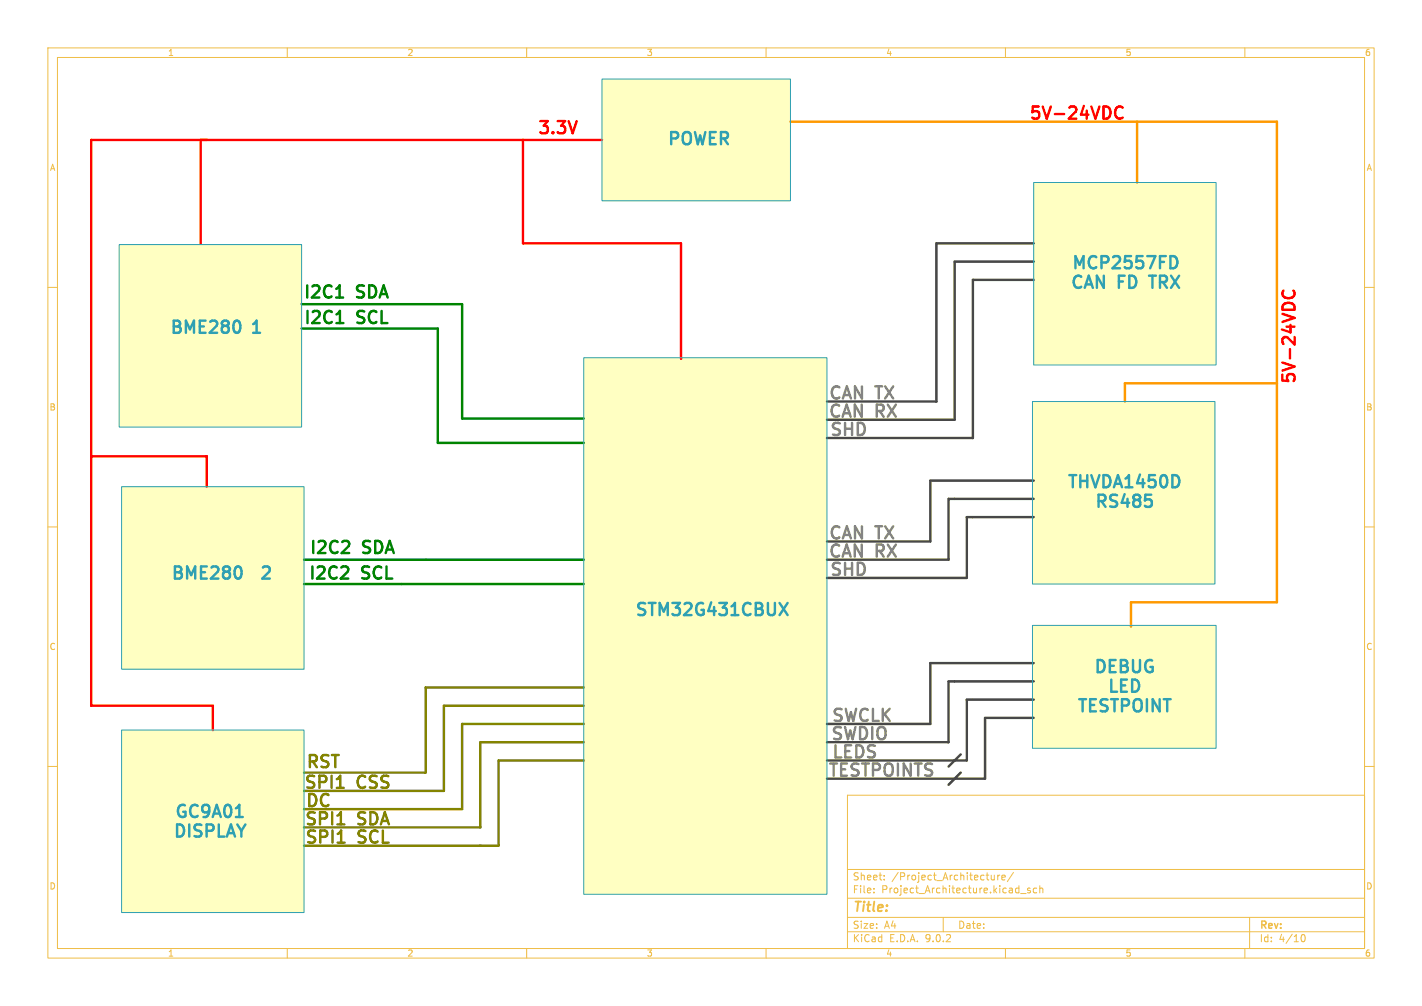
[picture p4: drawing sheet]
<svg xmlns="http://www.w3.org/2000/svg" width="297mm" height="210mm" viewBox="0 0 297 210" stroke-linecap="round" stroke-linejoin="round" font-family="sans-serif">
<g fill="none" stroke="#efbe48" stroke-width=".21">
<path d="M10 10h277v190h-277zM12 12h273v186h-273zM60 10v2M110 10v2M160 10v2M210 10v2M260 10v2M10 60h2M285 60h2M10 110h2M285 110h2M10 160h2"/>
<path d="M177 166h108v32h-108zM285 160h2M60 198v2M110 198v2M160 198v2M177 194.5h108M177 191.5h108M177 187.5h108M177 181.5h108M182.5 186.3v.1M182.5 185.5v.1M184.7 183.6v.1"/>
<path d="M184.7 182.8v.1M197 191.5v3M207 182.7l.1 .9 .4 .1 .2-.1M207.7 182.7v1M208.4 182.7v1M208.8 182.7l-.4 .3M209.2 183.2l.8-.1-.1-.3-.4-.1-.3 .2 .1 .7h.6M210 198v2M211.7 182.1l-1.3 2M213.2 186.5h1.1M215.2 185.5l-.4-.1-.2 .2 .1 .2 .5 .2v.3h-.6M216.5 185.5l-.4-.1-.3 .3 .2 .6h.5"/>
<path d="M217.2 185.5l.2-.1 .3 .1 .1 .9M217.2 184.9v1.5M260 198v2M261 191.5v6.5M271.7 195.7l.2-.5 .2-.1a.8 .8 0 0 1 .5 .7 .8 .8 0 0 1-.5 .8l-.2-.1-.2-.5"/>
</g>
<g fill="#ffffc2">
<path d="M215.6 83.8h38.1v38.1h-38.1z"/>
<path d="M215.6 130.6h38.4v25.6h-38.4z"/>
<path d="M215.9 38.1h38.1v38.1h-38.1z"/>
<path d="M125.7 16.5h39.4v25.4h-39.4z"/>
<path d="M25.4 101.6h38.1v38.1h-38.1z"/>
<path d="M24.9 51.1h38.1v38.1h-38.1z"/>
<path d="M25.4 152.4h38.1v38.1h-38.1z"/>
<path d="M121.9 74.7h50.8v112h-50.8z"/>
</g>
<path d="M121.9 158.8h-17.8v17.7h-40.6M121.9 154.9h-21.6v17.8h-36.8M121.9 147.3h-29.2v17.8h-29.2M121.9 151.1h-25.4v17.8h-33M121.9 143.5h-33v17.8h-25.4M70.3 164.5h1.5M70.5 172.1h1.4M70.5 175.9h1.5" fill="none" stroke="#848400" stroke-width=".51"/>
<path d="M215.9 50.8h-20.3v33h-22.9M215.9 58.4h-12.7v33h-30.5M215.9 54.6h-16.5v33h-26.7M215.9 104.1h-17.8v12.7h-25.4M215.9 100.3h-21.6v12.7h-21.6M215.9 108h-14v12.7h-29.2M215.9 138.4h-21.6v12.7h-21.6M200.7 157.5l-2.6 2.5M215.9 146.1h-14v12.7h-29.2M215.9 149.9h-10.2v12.7h-33M215.9 142.2h-17.8v12.7h-25.4M200.7 161.3l-2.6 2.5" fill="none" stroke="#484848" stroke-width=".51"/>
<path d="M63 63.5h33.5v23.9h25.4M63 68.6h28.4v23.9h30.5M70.2 62.1h1.5M70.3 67.4h1.4M63.5 116.8h58.4M71.4 115.5h1.5M72.6 118.5l.1 .2-.1 .6M72.8 113.2l.1 .2-.1 .6M63.5 121.9h58.4M71.2 120.8h1.5" fill="none" stroke="#008400" stroke-width=".51"/>
<path d="M41.9 29.2v21.6M109.2 29.2v21.6h33v24.1M120.5 25.3l-.9 2.5M125.7 29.2h-106.7v118.1h25.4v5.1M234.5 22.5a1.02 1.02 0 0 0-1.3 0 1.02 1.02 0 0 0-.3 1.2 .95 .95 0 0 0 .5 1 .95 .95 0 0 0 1.1-.2M268.1 60.7a1.02 1.02 0 0 0 0 1.2 1.02 1.02 0 0 0 1.2 .3 .95 .95 0 0 0 1-.4 .95 .95 0 0 0-.2-1.1M19 95.3h24.2v6.3" fill="none" stroke="#f00" stroke-width=".51"/>
<path d="M165.1 25.4h101.6v100.3h-30.5v5.1M237.5 25.4v12.7M266.7 80h-31.8v3.8" fill="none" stroke="#f90" stroke-width=".51"/>
<path d="M125.7 16.5h39.4v25.4h-39.4zM215.9 38.1h38.1v38.1h-38.1zM24.9 51.1h38.1v38.1h-38.1zM121.9 74.7h50.8v112h-50.8zM215.6 83.8h38.1v38.1h-38.1zM25.4 101.6h38.1v38.1h-38.1zM88.9 116.8h1.3M215.6 130.6h38.4v25.6h-38.4zM25.4 152.4h38.1v38.1h-38.1z" fill="none" stroke="#2fa0b3" stroke-width=".21"/>
<path d="M244.5 53.5a1.34 1.34 0 0 1 1.4 .8 1.34 1.34 0 0 1-.5 1.6l-.9 .1M50 67.2a2.14 2.14 0 0 1 0 2M246.2 99.8l.1 .5-.1 .8M50.2 118.5a2.14 2.14 0 0 1 0 2M240.1 104.2l.5 .5v.6l-.5 .5M162.8 125.9l1.7 2.5M164.5 125.9l-1.7 2.5M49.3 170.6h1.4" fill="none" stroke="#2fa0b3" stroke-width=".51"/>
<g font-size="3.5" fill="#f00">
<text x="112" y="28.7">3.3V</text>
<text x="214.6" y="25.7">5V-24VDC</text>
<text x="271.3" y="80.5" transform="rotate(-90 271.3 80.5)">5V-24VDC</text>
</g>
<g font-size="3.5" fill="#2fa0b3">
<text x="139.1" y="31">POWER</text>
<text x="223.5" y="56.9">MCP2557FD</text>
<text x="223.3" y="61">CAN</text>
<text x="233.6" y="61">FD</text>
<text x="241.3" y="61">TRX</text>
<text x="35.2" y="70.4">BME280</text>
<text x="51.9" y="70.4">1</text>
<text x="222.6" y="102.6">THVDA1450D</text>
<text x="228.3" y="106.7">RS485</text>
<text x="35.4" y="121.7">BME280</text>
<text x="53.9" y="121.7">2</text>
<text x="132.3" y="129.3">STM32G431CBUX</text>
<text x="228.2" y="141.2">DEBUG</text>
<text x="224.6" y="149.4">TESTPOINT</text>
<text x="231" y="145.3">LED</text>
<text x="36.2" y="171.4">GC9A01</text>
<text x="35.9" y="175.5">DISPLAY</text>
</g>
<g font-size="3.5" fill="#008400">
<text x="63.1" y="63">I2C1</text>
<text x="74.6" y="63">SDA</text>
<text x="63.1" y="68.3">I2C1</text>
<text x="74.7" y="68.3">SCL</text>
<text x="64.3" y="116.3">I2C2</text>
<text x="75.9" y="116.3">SDA</text>
<text x="64.1" y="121.7">I2C2</text>
<text x="75.7" y="121.7">SCL</text>
</g>
<g font-size="3.5" fill="#848484">
<text x="172.7" y="87.9">CAN</text>
<text x="172.7" y="84.1">CAN</text>
<text x="183" y="87.9">RX</text>
<text x="183.1" y="84.1">TX</text>
<text x="173" y="91.7">SHD</text>
<text x="172.7" y="113.3">CAN</text>
<text x="183.1" y="113.3">TX</text>
<text x="172.7" y="117.1">CAN</text>
<text x="183" y="117.1">RX</text>
<text x="173" y="120.9">SHD</text>
<text x="173.2" y="155.2">SWDIO</text>
<text x="173.3" y="151.4">SWCLK</text>
<text x="173.4" y="159">LEDS</text>
<text x="172.6" y="162.8">TESTPOINTS</text>
</g>
<g font-size="3.5" fill="#848400">
<text x="63.6" y="161">RST</text>
<text x="63.2" y="165.4">SPI1</text>
<text x="74.7" y="165.4">CSS</text>
<text x="63.3" y="173">SPI1</text>
<text x="63.5" y="169.2">DC</text>
<text x="74.8" y="173">SDA</text>
<text x="63.4" y="176.8">SPI1</text>
<text x="74.9" y="176.8">SCL</text>
</g>
<text font-size="2.8" fill="#efbe48" x="178" y="190.9">Title:</text>
<g font-size="2.1" fill="#efbe48">
<text x="178" y="184">Sheet:</text>
<text x="186.2" y="184">/Project_Architecture/</text>
<text x="178" y="186.7">File:</text>
<text x="184.1" y="186.7">Project_Architecture.kicad_sch</text>
<text x="178" y="196.9">KiCad</text>
<text x="178" y="194.1">Size:</text>
<text x="184.7" y="194.1">A4</text>
<text x="185.7" y="196.9">E.D.A.</text>
<text x="193.3" y="196.9">9.0.2</text>
<text x="200" y="194.1">Date:</text>
<text x="263" y="194.3">Rev:</text>
<text x="263" y="196.9">Id:</text>
<text x="267.1" y="196.9">4/10</text>
</g>
<g font-size="1.8" fill="#efbe48">
<text x="35" y="11.9">1</text>
<text x="85" y="11.9">2</text>
<text x="135" y="11.9">3</text>
<text x="185" y="11.9">4</text>
<text x="235" y="11.9">5</text>
<text x="285" y="11.9">6</text>
<text x="10.3" y="35.9">A</text>
<text x="285.3" y="35.9">A</text>
<text x="10.3" y="85.9">B</text>
<text x="285.3" y="85.9">B</text>
<text x="10.3" y="135.9">C</text>
<text x="285.3" y="135.9">C</text>
<text x="10.3" y="185.9">D</text>
<text x="285.3" y="185.9">D</text>
<text x="35" y="199.9">1</text>
<text x="85" y="199.9">2</text>
<text x="135" y="199.9">3</text>
<text x="185" y="199.9">4</text>
<text x="235" y="199.9">5</text>
<text x="285" y="199.9">6</text>
</g>
</svg>
